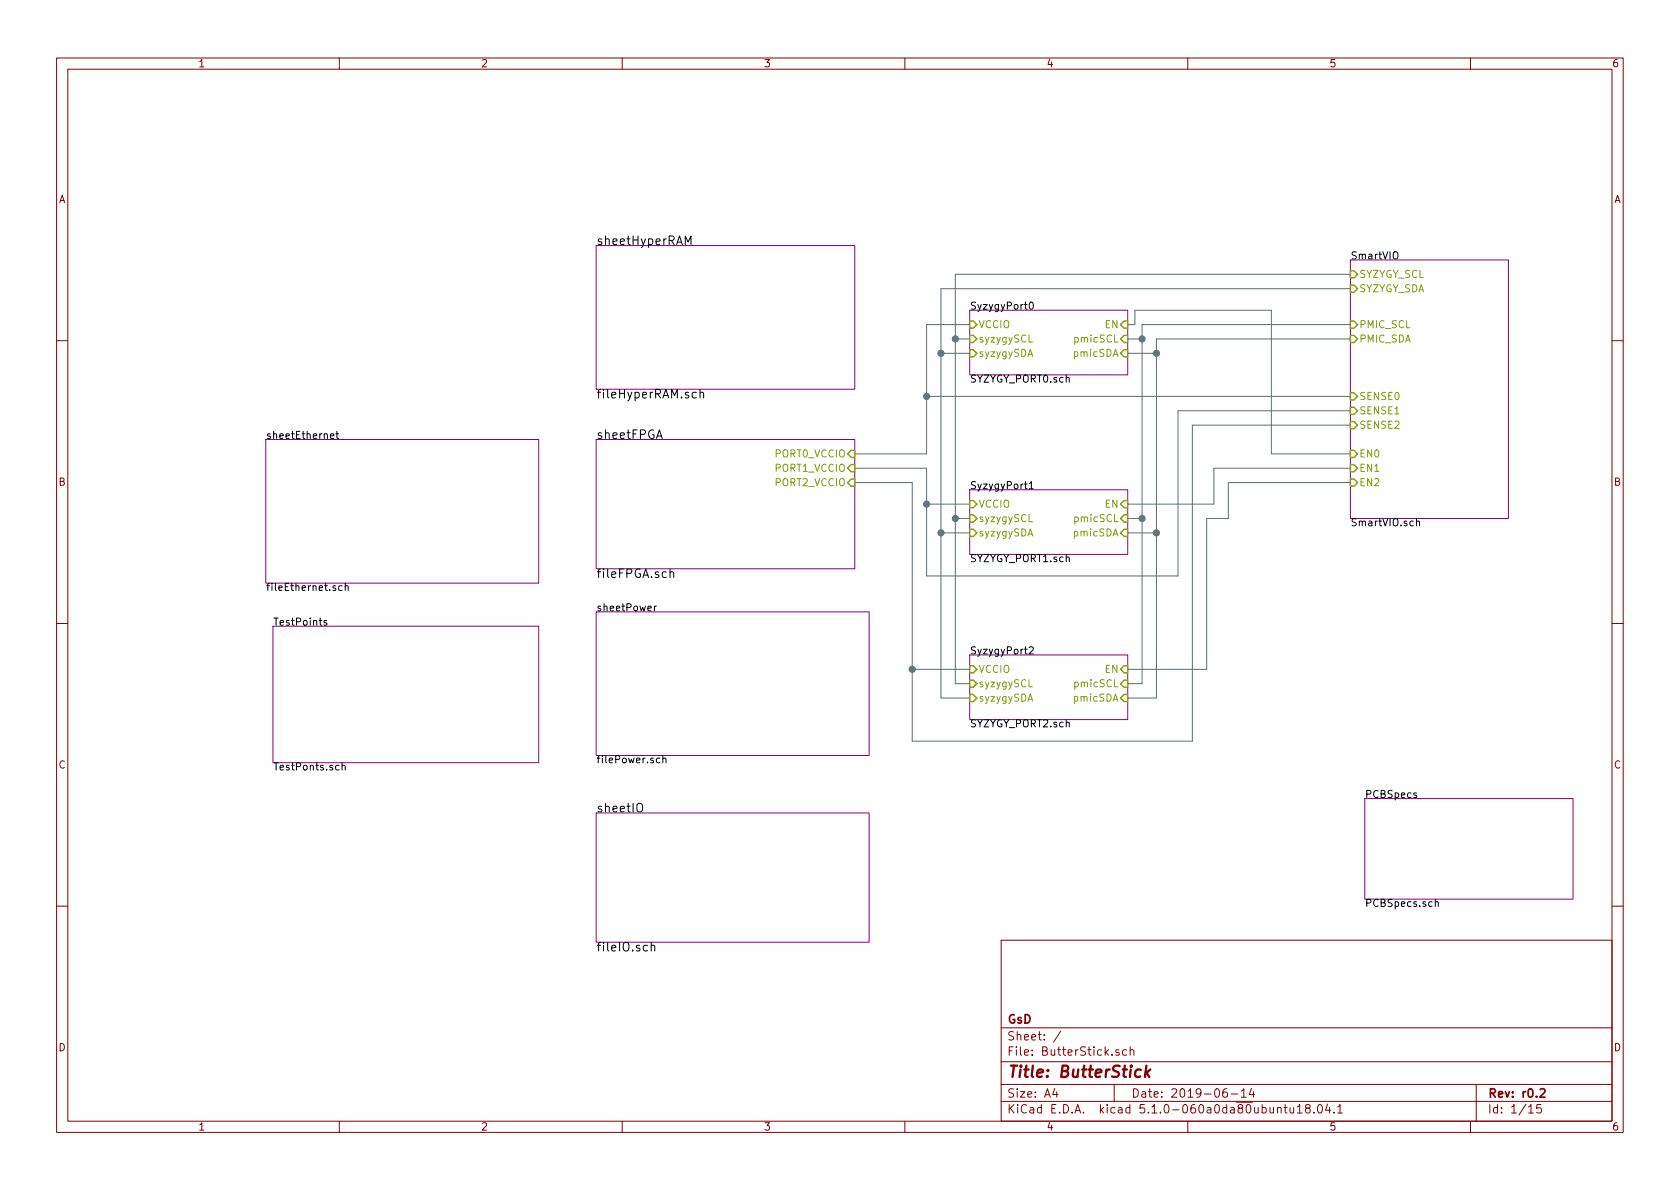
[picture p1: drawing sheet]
EESchema Schematic File Version 4
LIBS:ButterStick-cache
EELAYER 29 0
EELAYER END
$Descr A4 11693 8268
encoding utf-8
Sheet 1 15
Title "ButterStick"
Date "2019-06-14"
Rev "r0.2"
Comp "GsD"
Comment1 ""
Comment2 ""
Comment3 ""
Comment4 ""
$EndDescr
$Sheet
S 4150 5650 1900 900 
U 5ABC9A87
F0 "sheetIO" 60
F1 "fileIO.sch" 60
$EndSheet
$Sheet
S 1850 3050 1900 1000
U 5BA0BA35
F0 "sheetEthernet" 50
F1 "fileEthernet.sch" 50
$EndSheet
$Sheet
S 9400 1800 1100 1800
U 5C9D13FE
F0 "SmartVIO" 50
F1 "SmartVIO.sch" 50
F2 "SYZYGY_SDA" I L 9400 2000 50 
F3 "SYZYGY_SCL" I L 9400 1900 50 
F4 "PMIC_SDA" I L 9400 2350 50 
F5 "PMIC_SCL" I L 9400 2250 50 
F6 "SENSE0" I L 9400 2750 50 
F7 "SENSE1" I L 9400 2850 50 
F8 "SENSE2" I L 9400 2950 50 
F9 "EN0" I L 9400 3150 50 
F10 "EN1" I L 9400 3250 50 
F11 "EN2" I L 9400 3350 50 
$EndSheet
$Sheet
S 6750 4550 1100 450 
U 5C80F1A0
F0 "SyzygyPort2" 50
F1 "SYZYGY_PORT2.sch" 50
F2 "VCCIO" I L 6750 4650 50 
F3 "syzygySCL" I L 6750 4750 50 
F4 "syzygySDA" I L 6750 4850 50 
F5 "pmicSCL" I R 7850 4750 50 
F6 "pmicSDA" I R 7850 4850 50 
F7 "EN" I R 7850 4650 50 
$EndSheet
$Sheet
S 6750 3400 1100 450 
U 5C80F19D
F0 "SyzygyPort1" 50
F1 "SYZYGY_PORT1.sch" 50
F2 "VCCIO" I L 6750 3500 50 
F3 "syzygySCL" I L 6750 3600 50 
F4 "syzygySDA" I L 6750 3700 50 
F5 "pmicSCL" I R 7850 3600 50 
F6 "pmicSDA" I R 7850 3700 50 
F7 "EN" I R 7850 3500 50 
$EndSheet
$Sheet
S 6750 2150 1100 450 
U 5C80F19A
F0 "SyzygyPort0" 50
F1 "SYZYGY_PORT0.sch" 50
F2 "VCCIO" I L 6750 2250 50 
F3 "syzygySCL" I L 6750 2350 50 
F4 "syzygySDA" I L 6750 2450 50 
F5 "pmicSCL" I R 7850 2350 50 
F6 "pmicSDA" I R 7850 2450 50 
F7 "EN" I R 7850 2250 50 
$EndSheet
Wire Wire Line
	8550 3350 9400 3350
Wire Wire Line
	8550 3600 8550 3350
Wire Wire Line
	8400 3600 8550 3600
Wire Wire Line
	8400 4650 8400 3600
Wire Wire Line
	7850 4650 8400 4650
Wire Wire Line
	8450 3500 7850 3500
Wire Wire Line
	8450 3250 8450 3500
Wire Wire Line
	9400 3250 8450 3250
Wire Wire Line
	8850 3150 9400 3150
Wire Wire Line
	8850 2150 8850 3150
Wire Wire Line
	7900 2150 8850 2150
Wire Wire Line
	7900 2250 7900 2150
Wire Wire Line
	7850 2250 7900 2250
Wire Wire Line
	7950 2350 7950 2250
Wire Wire Line
	7850 2350 7950 2350
Wire Wire Line
	7850 2450 8050 2450
Connection ~ 7950 2350
Wire Wire Line
	7950 3600 7950 2350
Wire Wire Line
	7850 3600 7950 3600
Wire Wire Line
	8050 2450 8050 3700
Wire Wire Line
	8050 3700 8050 4850
Connection ~ 8050 3700
Wire Wire Line
	7850 3700 8050 3700
Wire Wire Line
	8050 4850 7850 4850
Connection ~ 8050 2450
Wire Wire Line
	8050 2350 8050 2450
Wire Wire Line
	9400 2350 8050 2350
Wire Wire Line
	7950 2250 9400 2250
Connection ~ 7950 3600
Wire Wire Line
	7950 4750 7950 3600
Wire Wire Line
	7850 4750 7950 4750
Wire Wire Line
	8300 2950 9400 2950
Wire Wire Line
	8300 5150 8300 2950
Wire Wire Line
	8200 2850 9400 2850
Wire Wire Line
	8200 4000 8200 2850
Wire Wire Line
	6650 1900 9400 1900
Wire Wire Line
	6550 2000 9400 2000
Wire Wire Line
	6350 5150 8300 5150
Wire Wire Line
	6450 4000 8200 4000
Wire Wire Line
	6450 2750 6450 3150
Wire Wire Line
	6450 2750 9400 2750
Wire Wire Line
	6350 3350 5950 3350
Wire Wire Line
	6350 4650 6350 5150
Wire Wire Line
	6350 4650 6350 3350
Connection ~ 6350 4650
Wire Wire Line
	6750 4650 6350 4650
Wire Wire Line
	6450 3250 5950 3250
Wire Wire Line
	6450 3500 6450 4000
Wire Wire Line
	6450 3500 6450 3250
Connection ~ 6450 3500
Wire Wire Line
	6750 3500 6450 3500
Wire Wire Line
	6450 3150 5950 3150
Connection ~ 6450 2750
Wire Wire Line
	6450 2250 6450 2750
Wire Wire Line
	6750 2250 6450 2250
Wire Wire Line
	6750 3600 6650 3600
Wire Wire Line
	6550 3700 6550 4850
Connection ~ 6550 3700
Wire Wire Line
	6750 3700 6550 3700
Wire Wire Line
	6550 4850 6750 4850
Wire Wire Line
	6550 2450 6550 2000
Wire Wire Line
	6550 2450 6550 3700
Connection ~ 6550 2450
Wire Wire Line
	6750 2450 6550 2450
Wire Wire Line
	6650 2350 6650 1900
Wire Wire Line
	6650 3600 6650 2350
Connection ~ 6650 2350
Wire Wire Line
	6650 2350 6750 2350
Connection ~ 6650 3600
Wire Wire Line
	6650 4750 6650 3600
Wire Wire Line
	6750 4750 6650 4750
$Sheet
S 4150 4250 1900 1000
U 5BBD18EA
F0 "sheetPower" 50
F1 "filePower.sch" 50
$EndSheet
$Sheet
S 4150 3050 1800 900 
U 5AB8ACB7
F0 "sheetFPGA" 60
F1 "fileFPGA.sch" 60
F2 "PORT0_VCCIO" I R 5950 3150 50 
F3 "PORT1_VCCIO" I R 5950 3250 50 
F4 "PORT2_VCCIO" I R 5950 3350 50 
$EndSheet
$Sheet
S 4150 1700 1800 1000
U 5ABD38F2
F0 "sheetHyperRAM" 60
F1 "fileHyperRAM.sch" 60
$EndSheet
$Sheet
S 9500 5550 1450 700 
U 5CED3A25
F0 "PCBSpecs" 50
F1 "PCBSpecs.sch" 50
$EndSheet
$Sheet
S 1900 4350 1850 950 
U 5D127B63
F0 "TestPoints" 50
F1 "TestPonts.sch" 50
$EndSheet
$EndSCHEMATC
